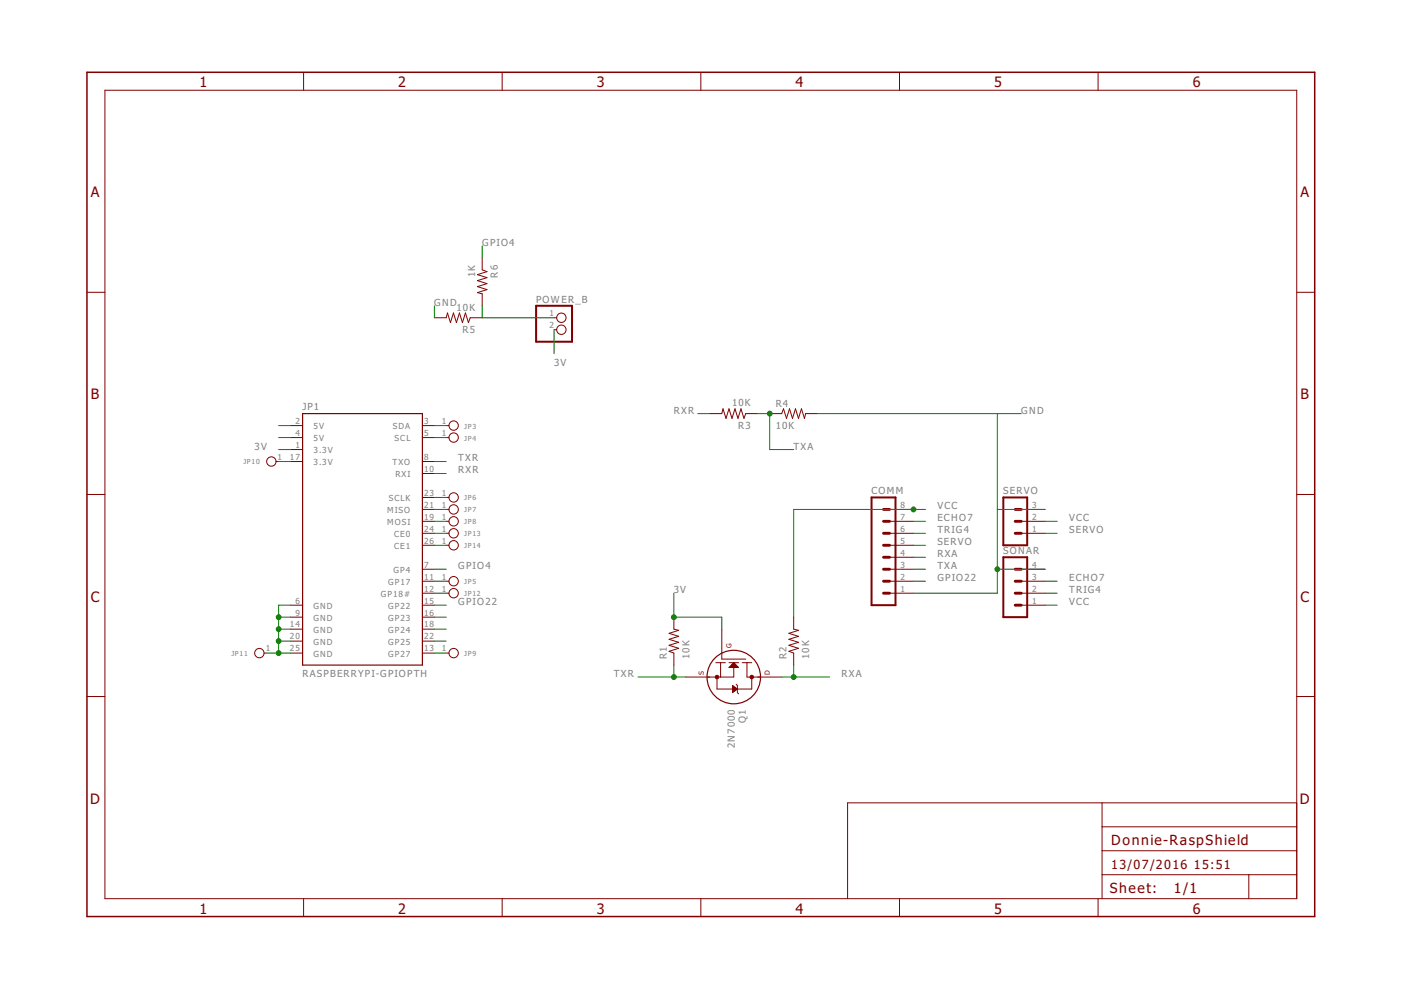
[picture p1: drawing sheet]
<svg xmlns="http://www.w3.org/2000/svg" width="297mm" height="210mm" viewBox="0 0 297 210" stroke-linecap="round" stroke-linejoin="round" font-family="sans-serif">
<g fill="none" stroke="#800000" stroke-width=".21">
<path d="M22.2 19.1h252.7v171.4h-252.7zM64.4 15.3v3.8M106.5 15.3v3.8M148.6 15.3v3.8M190.7 15.3v3.8M232.8 15.3v3.8M102.2 54.7v2.5l1.1 .4-2.1 .6 2.1 .7-2.1 .6 2.1 .6-2.1 .7 2.1 .6-2.1 .6 1 .3v2.5M18.4 62h3.8M92.1 67.4h2.5l.3-1 .6 2 .6-2 .7 2 .6-2 .6 2 .7-2 .6 2 .4-1h2.5M117.5 67.4h.5M117.5 69.9h.5M274.9 62h3.8"/>
<path d="M58.5 97.9h.6M61.6 95.3h2.6M61.6 90.2h2.6M61.6 92.8h2.6M61.6 97.9h2.6M89.6 90.2h2.5M89.6 92.8h2.5M89.6 97.9h2.5M94.6 90.2h.6M94.6 92.8h.6M150.5 87.7h2.5l.3-1 .6 2 .7-2 .6 2 .6-2 .7 2 .6-2 .6 2 .4-1h2.6M163.2 87.7h2.5l.4-1 .7 2 .6-2 .6 2 .7-2 .6 2 .6-2 .7 2 .2-1h2.6"/>
<path d="M18.4 104.8h3.8M89.6 113.1h2.5M89.6 110.5h2.5M89.6 108h2.5M89.6 105.5h2.5M89.6 115.6h2.5M89.6 100.4h2.5M94.6 113.1h.6M94.6 110.5h.6M94.6 108h.6M94.6 105.5h.6M94.6 115.6h.6"/>
<path d="M188.6 113.1h5.1M188.6 110.5h5.1M188.6 108h5.1M188.6 115.6h5.1M188.6 118.2h5.1M216.5 113.1h5.1M216.5 110.5h5.1M216.5 108h5.1M274.9 104.8h3.8M56 138.5h.5M61.6 128.3h2.6M61.6 130.9h2.6"/>
<path d="M61.6 138.5h2.6M61.6 135.9h2.6M61.6 133.4h2.6M89.6 128.3h2.5M89.6 125.8h2.5M89.6 123.2h2.5M89.6 120.7h2.5M89.6 130.9h2.5M89.6 138.5h2.5M89.6 135.9h2.5M89.6 133.4h2.5M94.6 125.8h.6"/>
<path d="M94.6 123.2h.6M94.6 138.5h.6M142.9 130.9v2.5l1 .2-2 .7 2 .6-2 .7 2 .6-2 .6 2 .7-2 .6 1 .4v2.5M153 133.4v6.3h5.1M168.3 130.9v2.5l1 .2-2 .7 2 .6-2 .7 2 .6-2 .6 2 .7-2 .6 1 .4v2.5M188.6 125.8h5.1M188.6 123.2h5.1M188.6 120.7h5.1M216.5 128.3h5.1M216.5 125.8h5.1M216.5 123.2h5.1M216.5 120.7h5.1"/>
<path d="M18.4 147.7h3.8M151.8 140.5h2M152 143.6v2.5h3.7M152.8 140.5v3.1M154.6 140.5h2M155.1 141h.2M155.3 145.3l1 .8-1 .8zM155.6 140.5l1 1h-2zM155.6 141.5v2.1h-10.2M156.1 145.1l.2 .2v1.6l.3 .2M157.4 140.5h2M158.4 140.5v3.1h7.3"/>
<path d="M159.4 143.6v2.5h-3.3M274.9 147.7h3.8M233.7 170.2v20.3M233.7 175.3h41.2M274.9 170.2h-95.2v20.3M64.4 190.5v3.8M106.5 190.5v3.8M148.6 190.5v3.8M190.7 190.5v3.8M232.8 190.5v3.8M233.7 185.5h41.2M233.7 180.4h41.2"/>
<path d="M264.8 185.5v5"/>
<circle cx="119" cy="69.9" r=".99"/>
<circle cx="119" cy="67.4" r=".99"/>
<circle cx="57.5" cy="97.9" r=".99"/>
<circle cx="96.2" cy="90.2" r=".99"/>
<circle cx="96.2" cy="92.8" r=".99"/>
<circle cx="96.2" cy="115.6" r=".99"/>
<circle cx="96.2" cy="105.5" r=".99"/>
<circle cx="96.2" cy="113.1" r=".99"/>
<circle cx="96.2" cy="108" r=".99"/>
<circle cx="96.2" cy="110.5" r=".99"/>
<circle cx="55" cy="138.5" r=".99"/>
<circle cx="96.2" cy="138.5" r=".99"/>
<circle cx="96.2" cy="123.2" r=".99"/>
<circle cx="96.2" cy="125.8" r=".99"/>
</g>
<path d="M155.3 141l.3-.2 .2 .2" fill="none" stroke="#800000" stroke-width=".51"/>
<path d="M155.2 141.1h.8" fill="none" stroke="#800000" stroke-width=".38"/>
<path d="M18.4 15.3h260.3v179h-260.3zM154.8 141.4h1.5M155.1 141.3h1M155.4 145.6v1M155.7 145.7v.8l.4-.4h-.4M155.8 145.8l.2 .2" fill="none" stroke="#800000" stroke-width=".32"/>
<g fill="none" stroke="#800000" stroke-width=".25">
<path d="M64.2 87.7h25.4v53.3h-25.4z"/>
<circle cx="155.6" cy="143.6" r="5.7"/>
</g>
<g fill="#800000" stroke="#800000" stroke-width=".21">
<circle cx="159.4" cy="143.6" r=".38"/>
<circle cx="152" cy="143.6" r=".38"/>
</g>
<path d="M113.7 64.8h7.6v7.7h-7.6zM184.8 105.5h5.1v22.8h-5.1zM212.7 118.2h5.1v12.7h-5.1zM212.7 105.5h5.1v10.1h-5.1z" fill="none" stroke="#800000" stroke-width=".42"/>
<g fill="none" stroke="#800000" stroke-width=".61">
<path d="M187.3 108h1.3M187.3 110.5h1.3M187.3 113.1h1.3M187.3 115.6h1.3M187.3 118.2h1.3M215.2 108h1.3M215.2 110.5h1.3M215.2 113.1h1.3M187.3 123.2h1.3M187.3 125.8h1.3M187.3 120.7h1.3M215.2 123.2h1.3"/>
<path d="M215.2 125.8h1.3M215.2 128.3h1.3M215.2 120.7h1.3"/>
</g>
<g fill="none" stroke="#008000" stroke-width=".21">
<path d="M102.2 52.1v2.6M92.1 64.8v2.6M102.2 64.8v2.6h15.3M117.5 69.9v5.1M59.1 97.9h2.5M59.1 95.3h2.5M59.1 90.2h2.5M59.1 92.8h2.5M92.1 97.9h2.5M92.1 90.2h2.5M92.1 92.8h2.5M148 87.7h2.5"/>
<path d="M160.7 87.7h2.5v7.6h5.1M173.4 87.7h43.1M211.5 87.7v38.1h-17.8M92.1 100.4h2.5M92.1 108h2.5M92.1 110.5h2.5M92.1 113.1h2.5M92.1 115.6h2.5M92.1 105.5h2.5M193.7 118.2h2.5M193.7 110.5h2.5M193.7 113.1h2.5"/>
<path d="M193.7 115.6h2.5M196.2 108h-27.9v22.9M211.5 108h10.1M221.6 110.5h2.5M221.6 113.1h2.5M56.5 138.5h5.1M59.1 130.9h2.5M59.1 135.9h2.5M59.1 133.4h2.5M61.6 128.3h-2.5v10.2M92.1 120.7h2.5M92.1 130.9h2.5"/>
<path d="M92.1 128.3h2.5M92.1 123.2h2.5M92.1 125.8h2.5M92.1 138.5h2.5M92.1 135.9h2.5M92.1 133.4h2.5M142.9 125.8v5.1h10.1v2.5M193.7 120.7h2.5M193.7 123.2h2.5M211.5 120.7h10.1M221.6 128.3h2.5M221.6 123.2h2.5"/>
<path d="M221.6 125.8h2.5M135.3 143.6h10.1M142.9 141v2.6M165.7 143.6h10.2M168.3 141v2.6"/>
</g>
<g fill="#008000" stroke="#008000" stroke-width=".21">
<circle cx="142.9" cy="143.6" r=".51"/>
<circle cx="168.3" cy="143.6" r=".51"/>
<circle cx="163.2" cy="87.7" r=".51"/>
<circle cx="142.9" cy="130.9" r=".51"/>
<circle cx="193.7" cy="108" r=".51"/>
<circle cx="211.5" cy="120.7" r=".51"/>
<circle cx="59.1" cy="135.9" r=".51"/>
<circle cx="59.1" cy="138.5" r=".51"/>
<circle cx="59.1" cy="133.4" r=".51"/>
<circle cx="59.1" cy="130.9" r=".51"/>
</g>
<g font-size="3.7" fill="#800000">
<text x="42.3" y="18.5">1</text>
<text x="84.4" y="18.5">2</text>
<text x="126.5" y="18.5">3</text>
<text x="168.7" y="18.5">4</text>
<text x="210.8" y="18.5">5</text>
<text x="252.9" y="18.5">6</text>
<text x="19.2" y="41.8">A</text>
<text x="275.7" y="41.8">A</text>
<text x="19.3" y="84.7">B</text>
<text x="275.8" y="84.7">B</text>
<text x="19.2" y="127.5">C</text>
<text x="275.7" y="127.5">C</text>
<text x="19.1" y="170.4">D</text>
<text x="275.6" y="170.4">D</text>
<text x="42.3" y="193.7">1</text>
<text x="84.4" y="193.7">2</text>
<text x="126.5" y="193.7">3</text>
<text x="168.7" y="193.7">4</text>
<text x="210.8" y="193.7">5</text>
<text x="252.9" y="193.7">6</text>
</g>
<g font-size="3.6" fill="#800000">
<text x="235.6" y="179.1">Donnie-RaspShield</text>
<text x="235.3" y="189.4">Sheet:</text>
<text x="248.9" y="189.3">1/1</text>
</g>
<g font-size="3.2" fill="#800000">
<text x="235.6" y="184.2">13/07/2016</text>
<text x="253.1" y="184.2">15:51</text>
</g>
<g font-size="2.5" fill="#808080">
<text x="102.2" y="52.1">GPIO4</text>
<text x="100.7" y="58.8" transform="rotate(-90 100.7 58.8)">1K</text>
<text x="105.5" y="58.8" transform="rotate(-90 105.5 58.8)">R6</text>
<text x="92.1" y="64.8">GND</text>
<text x="96.8" y="65.9">10K</text>
<text x="113.7" y="64.2">POWER_B</text>
<text x="98.1" y="70.6">R5</text>
<text x="117.5" y="77.5">3V</text>
<text x="64.2" y="86.9">JP1</text>
<text x="142.9" y="87.7">RXR</text>
<text x="155.2" y="86.2">10K</text>
<text x="164.5" y="86.2">R4</text>
<text x="216.5" y="87.7">GND</text>
<text x="54" y="95.3">3V</text>
<text x="156.5" y="91">R3</text>
<text x="164.5" y="91">10K</text>
<text x="168.3" y="95.3">TXA</text>
<text x="97.2" y="97.8">TXR</text>
<text x="97.2" y="100.4">RXR</text>
<text x="184.8" y="104.7">COMM</text>
<text x="212.7" y="104.7">SERVO</text>
<text x="198.7" y="108">VCC</text>
<text x="198.7" y="110.5">ECHO7</text>
<text x="198.7" y="113.1">TRIG4</text>
<text x="226.7" y="110.5">VCC</text>
<text x="226.7" y="113.1">SERVO</text>
<text x="198.7" y="118.2">RXA</text>
<text x="198.7" y="115.6">SERVO</text>
<text x="212.7" y="117.4">SONAR</text>
<text x="97.2" y="120.7">GPIO4</text>
<text x="142.9" y="125.8">3V</text>
<text x="198.7" y="120.7">TXA</text>
<text x="198.7" y="123.2">GPIO22</text>
<text x="226.7" y="123.2">ECHO7</text>
<text x="226.7" y="125.8">TRIG4</text>
<text x="97.2" y="128.3">GPIO22</text>
<text x="226.7" y="128.3">VCC</text>
<text x="64.2" y="143.6">RASPBERRYPI-GPIOPTH</text>
<text x="130.2" y="143.6">TXR</text>
<text x="141.4" y="139.7" transform="rotate(-90 141.4 139.7)">R1</text>
<text x="146.2" y="139.7" transform="rotate(-90 146.2 139.7)">10K</text>
<text x="166.8" y="139.7" transform="rotate(-90 166.8 139.7)">R2</text>
<text x="171.6" y="139.7" transform="rotate(-90 171.6 139.7)">10K</text>
<text x="178.4" y="143.6">RXA</text>
<text x="158.1" y="153.3" transform="rotate(-90 158.1 153.3)">Q1</text>
<text x="155.8" y="158.6" transform="rotate(-90 155.8 158.6)">2N7000</text>
</g>
<g font-size="2.1" fill="#808080">
<text x="116.5" y="67">1</text>
<text x="116.5" y="69.6">2</text>
<text x="62.6" y="89.9">2</text>
<text x="89.9" y="89.9">3</text>
<text x="93.7" y="89.9">1</text>
<text x="62.6" y="95">1</text>
<text x="62.6" y="92.4">4</text>
<text x="66.5" y="93.5">5V</text>
<text x="66.5" y="91">5V</text>
<text x="83.3" y="91">SDA</text>
<text x="83.7" y="93.5">SCL</text>
<text x="89.9" y="92.4">5</text>
<text x="93.7" y="92.4">1</text>
<text x="58.9" y="97.5">1</text>
<text x="61.5" y="97.5">17</text>
<text x="66.5" y="96.1">3.3V</text>
<text x="66.5" y="98.6">3.3V</text>
<text x="83.2" y="98.6">TXO</text>
<text x="83.8" y="101.1">RXI</text>
<text x="89.9" y="100">10</text>
<text x="89.9" y="97.5">8</text>
<text x="82.4" y="106.2">SCLK</text>
<text x="89.9" y="107.6">21</text>
<text x="89.9" y="105.1">23</text>
<text x="93.7" y="105.1">1</text>
<text x="93.7" y="107.6">1</text>
<text x="190.9" y="107.6">8</text>
<text x="218.9" y="107.6">3</text>
<text x="82.1" y="111.3">MOSI</text>
<text x="82.1" y="108.8">MISO</text>
<text x="83.5" y="113.8">CE0</text>
<text x="89.9" y="110.2">19</text>
<text x="89.9" y="112.7">24</text>
<text x="93.7" y="110.2">1</text>
<text x="93.7" y="112.7">1</text>
<text x="190.9" y="112.7">6</text>
<text x="190.9" y="110.2">7</text>
<text x="218.9" y="112.7">1</text>
<text x="218.9" y="110.2">2</text>
<text x="83.5" y="116.4">CE1</text>
<text x="89.9" y="115.3">26</text>
<text x="93.7" y="115.3">1</text>
<text x="190.9" y="117.8">4</text>
<text x="190.9" y="115.3">5</text>
<text x="82.3" y="124">GP17</text>
<text x="83.4" y="121.5">GP4</text>
<text x="89.9" y="120.3">7</text>
<text x="89.9" y="122.9">11</text>
<text x="89.9" y="125.4">12</text>
<text x="93.7" y="122.9">1</text>
<text x="93.7" y="125.4">1</text>
<text x="190.9" y="125.4">1</text>
<text x="190.9" y="122.9">2</text>
<text x="190.9" y="120.3">3</text>
<text x="218.9" y="125.4">2</text>
<text x="218.9" y="122.9">3</text>
<text x="218.9" y="120.3">4</text>
<text x="62.6" y="130.5">9</text>
<text x="62.6" y="128">6</text>
<text x="66.5" y="131.6">GND</text>
<text x="66.5" y="129.1">GND</text>
<text x="80.7" y="126.5">GP18#</text>
<text x="82.3" y="129.1">GP22</text>
<text x="82.3" y="131.6">GP23</text>
<text x="89.9" y="128">15</text>
<text x="89.9" y="130.5">16</text>
<text x="218.9" y="128">1</text>
<text x="61.5" y="135.6">20</text>
<text x="61.5" y="133">14</text>
<text x="66.5" y="136.7">GND</text>
<text x="66.5" y="134.2">GND</text>
<text x="82.3" y="136.7">GP25</text>
<text x="82.3" y="134.2">GP24</text>
<text x="89.9" y="135.6">22</text>
<text x="89.9" y="133">18</text>
<text x="56.3" y="138.1">1</text>
<text x="61.5" y="138.1">25</text>
<text x="66.5" y="139.2">GND</text>
<text x="82.3" y="139.2">GP27</text>
<text x="89.9" y="138.1">13</text>
<text x="93.7" y="138.1">1</text>
</g>
<g font-size="1.8" fill="#808080">
<text x="98.4" y="90.9">JP3</text>
<text x="98.4" y="93.4">JP4</text>
<text x="51.6" y="98.5">JP10</text>
<text x="98.4" y="106.1">JP6</text>
<text x="98.4" y="108.6">JP7</text>
<text x="98.4" y="111.2">JP8</text>
<text x="98.4" y="113.7">JP13</text>
<text x="98.4" y="116.3">JP14</text>
<text x="98.4" y="123.9">JP5</text>
<text x="98.4" y="126.4">JP12</text>
<text x="49.1" y="139.1">JP11</text>
<text x="98.4" y="139.1">JP9</text>
</g>
<g font-size="1.8" fill="#800000">
<text x="155.1" y="137.5" transform="rotate(-90 155.1 137.5)">G</text>
<text x="149.2" y="143" transform="rotate(-90 149.2 143)">S</text>
<text x="163.2" y="143" transform="rotate(-90 163.2 143)">D</text>
</g>
</svg>
